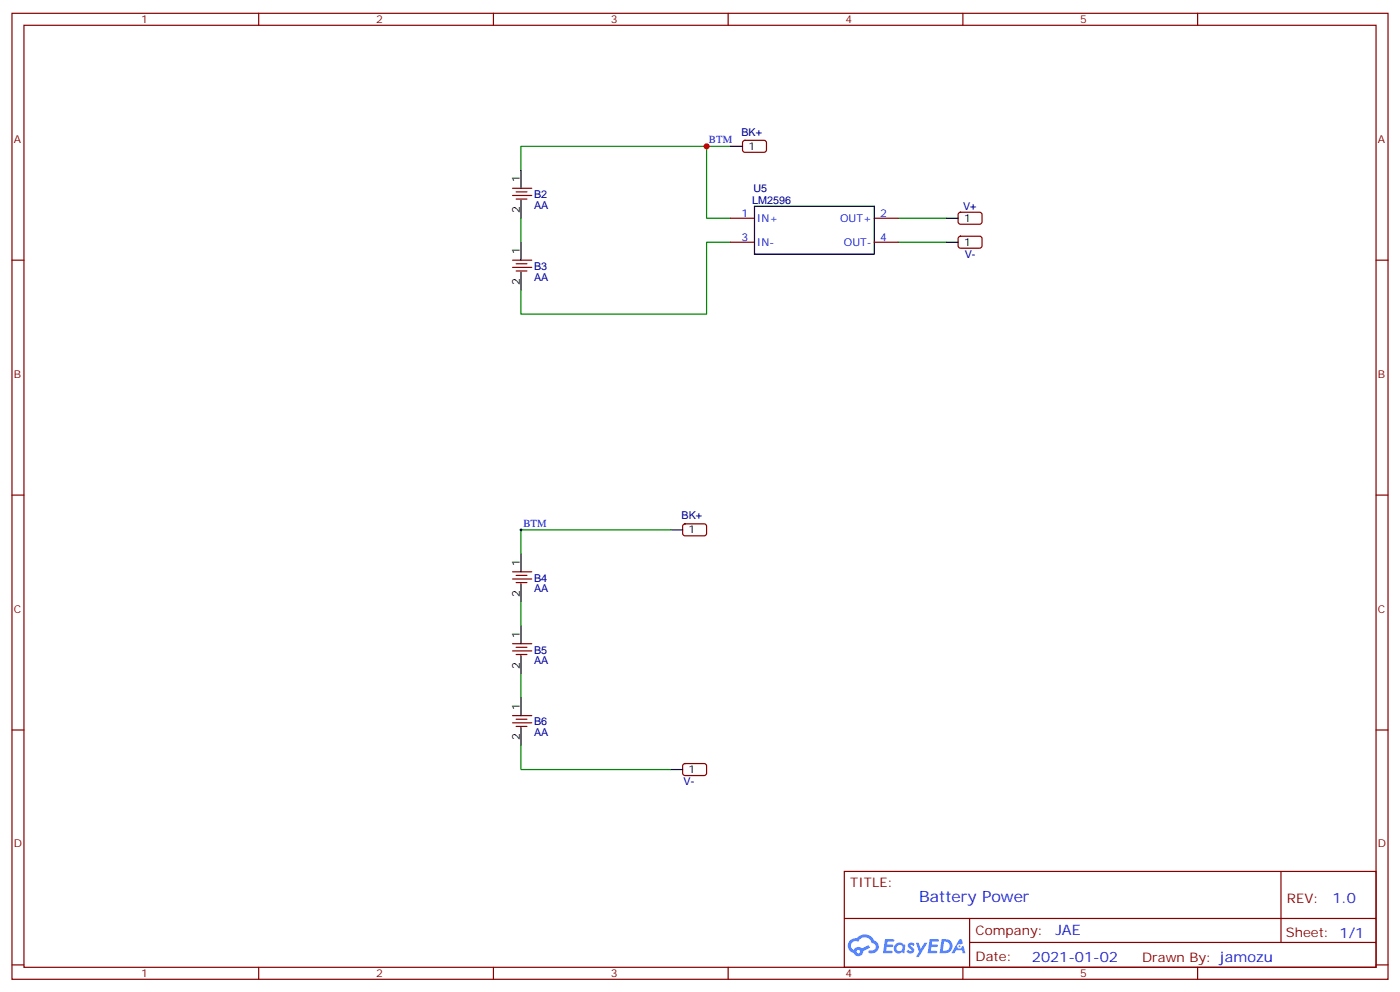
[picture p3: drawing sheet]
<svg xmlns="http://www.w3.org/2000/svg" width="412mm" height="292mm" viewBox="0 0 412 292" stroke-linecap="round" stroke-linejoin="round" font-family="sans-serif">
<g fill="none" stroke="#870000" stroke-width=".35">
<path d="M3.5 3.9h405.4v284.4h-405.4zM7.1 7.4h398.2v277.3h-398.2zM76.2 3.9v3.5M145.3 3.9v3.5M214.5 3.9v3.5M283.6 3.9v3.5M352.8 3.9v3.5M3.5 76.6h3.6M405.3 76.6h3.6M3.5 145.7h3.6M405.3 145.7h3.6M3.5 214.9h3.6"/>
<path d="M405.3 214.9h3.6M248.7 256.5h156.6v28.2h-156.6zM377.3 256.5v20.9M248.7 270.4h156.5M285.6 277.4h119.6M285.6 270.4v14.1M3.5 284h3.6M76.2 284.7v3.6M145.3 284.7v3.6M214.5 284.7v3.6M283.6 284.7v3.6M352.8 284.7v3.6"/>
<path d="M405.3 284h3.6"/>
</g>
<g fill="#5487ff">
<path d="M267.7 277.7a1.22 1.22 0 0 1 1.7 .2l-.4 .6a.47 .47 0 0 0-.3-.4 .47 .47 0 0 0-.5 .2l.1 .2a1.14 1.14 0 0 1 .8 1.8 1.14 1.14 0 0 1-1.9 0l-.2-.2 .5-.6 .7 .5a.29 .29 0 0 0 .3-.3 .29 .29 0 0 0-.2-.3 1.04 1.04 0 0 1-.6-1.7z"/>
<path d="M260.7 276.4h2.4l.3 .2-.2 .5-1.8 .1-.1 .8h1.5l.3 .4-.3 .4h-1.6l-.2 1.1h1.7l.2 .3-.2 .3-2.6 .1z"/>
<path d="M273.8 276.4h2.4l.3 .2-.1 .5-1.8 .1-.2 .8h1.6l.3 .4-.4 .4h-1.6l-.1 1.1h1.7l.2 .3-.2 .3-2.6 .1z"/>
<path d="M282.6 276.4h.7l.3 1.3-.6 .3a.69 .69 0 0 0-1 .3 .69 .69 0 0 0 .4 .9 .69 .69 0 0 0 .9-.6l.5-.2 .6 2.2h-.8l-.2-.9h-1.8l-.5 .9h-.8z"/>
<path d="M269.8 277.5h.8l.6 1.8 1.1-1.8h.9l-2.6 4.2h-.8l.9-1.5z"/>
<path d="M277.4 276.4l-.6 4.2h1.3a2.11 2.11 0 0 0 2.5-2.1 2.11 2.11 0 0 0-2.5-2.1zM278.1 277.2a1.39 1.39 0 0 1 1.7 1.4 1.39 1.39 0 0 1-1.8 1.3h-.3z"/>
<path d="M263.7 278.1a1.54 1.54 0 0 0-.1 2.1 1.54 1.54 0 0 0 2.2 .1l.6 .3 .3-2.3-.2-.3h-.4a1.49 1.49 0 0 0-2.4 .1zM264 279.1a.94 .94 0 0 1 1.8 0 .94 .94 0 0 1-1.8 0z"/>
<path d="M250.4 276.8a2.18 2.18 0 0 0 1.1 3.7 1.44 1.44 0 0 0 1.6 .9 1.44 1.44 0 0 0 1.2-1.4l2-1-.5-.8-1.9 1a1.47 1.47 0 0 0-2.4 .4 1.39 1.39 0 0 1-.7-1.9 1.39 1.39 0 0 1 2-.5 2.12 2.12 0 0 1 2.2-1.3 2.12 2.12 0 0 1 1.9 1.7 1.14 1.14 0 0 1 1.1 1.4 1.14 1.14 0 0 1-1.7 .7 .43 .43 0 0 0-.5 .4 .43 .43 0 0 0 .4 .5 1.98 1.98 0 0 0 2.5-1.2 1.98 1.98 0 0 0-1.2-2.6 3.1 3.1 0 0 0-5.3-.6l-.9 .1zM252.3 280.1a.55 .55 0 0 1 1.1 0 .55 .55 0 0 1-1.1 0z"/>
<circle cx="282.6" cy="278.5" r=".26"/>
</g>
<path d="M153.5 50.1v-7h54.6v21.1h7.1M208.1 43.1h7.1M153.5 64.2v7.1M215.2 71.3h-7.1v21.2h-54.6v-7.1M264.6 71.3h14.1M264.6 64.2h14.1M197.6 156h-44.1v7M153.5 177.1v7.1M153.5 198.3v7.1M153.5 219.5v7h44.1" fill="none" stroke="#008700" stroke-width=".35"/>
<g fill="none" stroke="#870000" stroke-width=".35">
<path d="M151 55.4h5.6M151 57.5h5.6M152 56.5h3.2M152 58.6h3.2M219 41.5l.4-.2 5.9 .1 .5 .6-.1 2.4-.6 .4h-5.9l-.5-.7v-2.1zM151 76.6h5.6M151 78.7h5.6M152 77.6h3.2M152 79.8h3.2M215.2 64.2h7M215.2 71.3h7M257.5 64.2h7.1"/>
<path d="M257.5 71.3h7.1M282.5 69.7l.4-.2 5.9 .1 .5 .6-.1 2.4-.6 .5-5.9-.1-.5-.6v-2.2zM282.5 62.7l.4-.2h5.9l.5 .7-.1 2.4-.6 .4-5.9-.1-.5-.6v-2.1zM201.3 154.4l.5-.2 5.9 .1 .4 .6v2.4l-.7 .4h-5.9l-.4-.7v-2.1zM151 168.3h5.6M151 170.4h5.6M152 169.4h3.2M152 171.5h3.2M151 189.5h5.6M151 191.6h5.6M152 190.5h3.2M152 192.7h3.2"/>
<path d="M151 210.6h5.6M151 212.8h5.6M152 211.7h3.2M152 213.8h3.2M201.3 225l.5-.2h5.9l.4 .7v2.4l-.7 .4-5.9-.1-.4-.6v-2.1z"/>
</g>
<g fill="none" stroke="#000" stroke-width=".35">
<path d="M153.5 50.1v5.3M153.5 58.9v5.3M215.2 43.1h3.5M153.5 71.3v5.3M222.2 60.7h35.3v14.1h-35.3zM278.7 71.3h3.5M278.7 64.2h3.5M153.5 80.1v5.3M197.6 156h3.5M153.5 163v5.3M153.5 171.8v5.3M153.5 184.2v5.3"/>
<path d="M153.5 193v5.3M153.5 205.4v5.2M153.5 214.2v5.3M197.6 226.5h3.5"/>
</g>
<path d="M207.8 43.1h.7M208.1 42.7v.7M153.1 156h.7M153.5 155.6v.7" fill="none" stroke="#000" stroke-width=".29"/>
<circle cx="208.1" cy="43.1" r=".88" fill="#c00"/>
<text font-size="4.6" fill="#00f" x="270.8" y="265.5">Battery Power</text>
<g font-size="4.2" fill="#00f">
<text x="392.5" y="265.8">1.0</text>
<text x="310.9" y="275.3">JAE</text>
<text x="304" y="283.1">2021-01-02</text>
</g>
<g font-size="3.9" fill="#800">
<text x="250.5" y="261.1">TITLE:</text>
<text x="379.1" y="265.8">REV:</text>
<text x="287.4" y="275.3">Company:</text>
<text x="378.7" y="275.9">Sheet: 1/1</text>
<text x="287.4" y="283">Date:</text>
<text x="336.4" y="283.1">Drawn By: jamozu</text>
</g>
<g font-size="3.2" fill="#800">
<text x="41.6" y="6.9">1</text>
<text x="110.8" y="6.9">2</text>
<text x="179.9" y="6.9">3</text>
<text x="249.1" y="6.9">4</text>
<text x="318.2" y="6.9">5</text>
<text x="4.1" y="42">A</text>
<text x="405.9" y="42">A</text>
<text x="4.1" y="111.2">B</text>
<text x="405.9" y="111.2">B</text>
<text x="4.1" y="180.3">C</text>
<text x="405.9" y="180.3">C</text>
<text x="4.1" y="249.4">D</text>
<text x="405.9" y="249.4">D</text>
<text x="41.6" y="287.7">1</text>
<text x="110.8" y="287.7">2</text>
<text x="179.9" y="287.7">3</text>
<text x="249.1" y="287.7">4</text>
<text x="318.2" y="287.7">5</text>
</g>
<g font-size="3.2" fill="#000080">
<text x="218.4" y="39.9">BK+</text>
<text x="157.3" y="58.3">B2</text>
<text x="221.9" y="56.6">U5</text>
<text x="157.3" y="61.5">AA</text>
<text x="221.6" y="60.1">LM2596</text>
<text x="283.7" y="61.9">V+</text>
<text x="284.2" y="76">V-</text>
<text x="157.3" y="82.7">AA</text>
<text x="157.3" y="79.5">B3</text>
<text x="200.8" y="152.7">BK+</text>
<text x="157.3" y="171.2">B4</text>
<text x="157.3" y="174.4">AA</text>
<text x="157.3" y="195.5">AA</text>
<text x="157.3" y="192.4">B5</text>
<text x="157.3" y="213.5">B6</text>
<text x="157.3" y="216.7">AA</text>
<text x="201.3" y="231.2">V-</text>
</g>
<g font-size="3.2" fill="#00f">
<text x="208.8" y="42.2">BTM</text>
<text x="218.5" y="63.9">1</text>
<text x="223" y="65.3">IN+</text>
<text x="247.4" y="65.3">OUT+</text>
<text x="259.3" y="63.9">2</text>
<text x="218.5" y="70.9">3</text>
<text x="259.3" y="70.9">4</text>
<text x="223" y="72.4">IN-</text>
<text x="248.6" y="72.4">OUT-</text>
<text x="154.2" y="155.1">BTM</text>
</g>
<g font-size="3.2">
<text x="220.5" y="44.1">1</text>
<text x="153.1" y="53.7" transform="rotate(-90 153.1 53.7)">1</text>
<text x="153.1" y="62.7" transform="rotate(-90 153.1 62.7)">2</text>
<text x="284" y="65.3">1</text>
<text x="153.1" y="74.8" transform="rotate(-90 153.1 74.8)">1</text>
<text x="284" y="72.4">1</text>
<text x="153.1" y="83.9" transform="rotate(-90 153.1 83.9)">2</text>
<text x="202.8" y="157">1</text>
<text x="153.1" y="166.5" transform="rotate(-90 153.1 166.5)">1</text>
<text x="153.1" y="175.6" transform="rotate(-90 153.1 175.6)">2</text>
<text x="153.1" y="187.7" transform="rotate(-90 153.1 187.7)">1</text>
<text x="153.1" y="196.8" transform="rotate(-90 153.1 196.8)">2</text>
<text x="153.1" y="208.9" transform="rotate(-90 153.1 208.9)">1</text>
<text x="153.1" y="218" transform="rotate(-90 153.1 218)">2</text>
<text x="202.8" y="227.6">1</text>
</g>
</svg>
